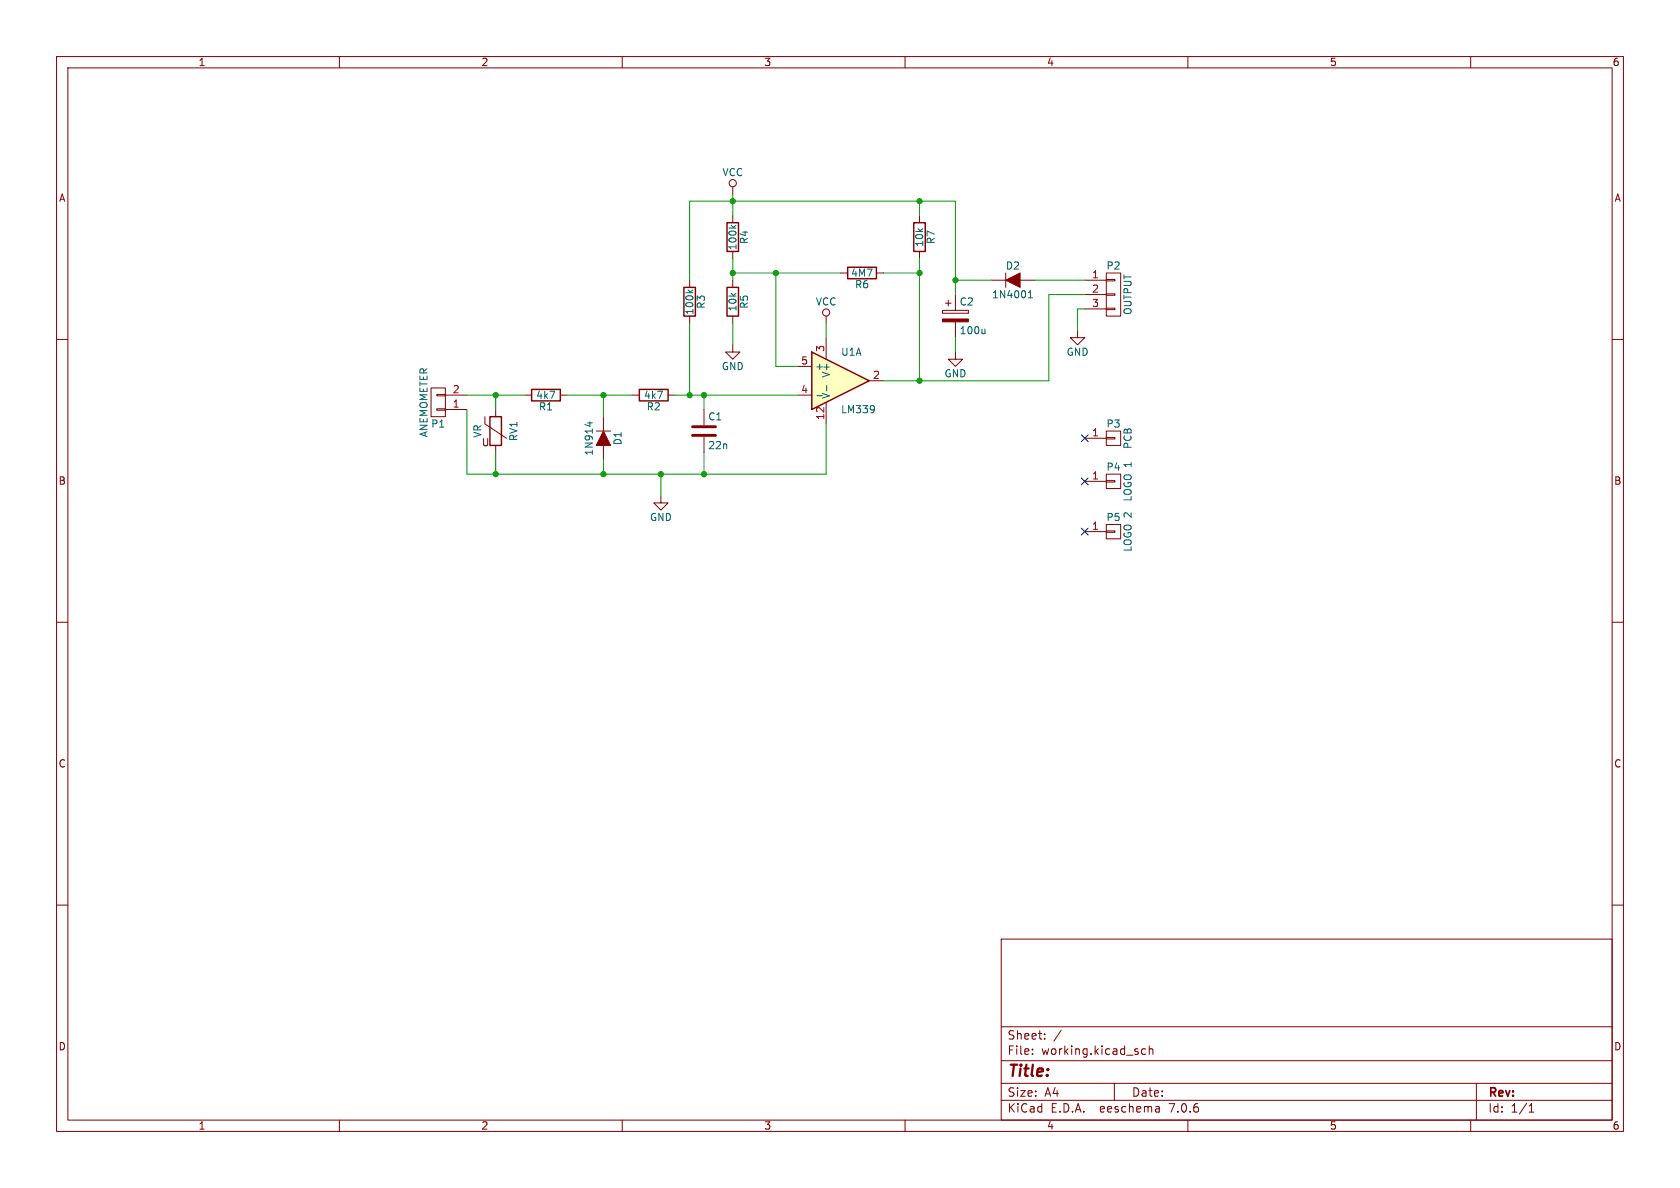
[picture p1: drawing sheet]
(kicad_sch (version 20230121) (generator eeschema)

 (paper "A4")

 (lib_symbols
  (symbol "AnemometerConverter-rescue:C" (pin_numbers hide) (pin_names (offset 0.254)) (in_bom yes) (on_board yes)
   (property "Reference" "C" (at 0.635 2.54 0) (effects (font (size 1.27 1.27)) (justify left)))
   (property "Value" "C" (at 0.635 -2.54 0) (effects (font (size 1.27 1.27)) (justify left)))
   (property "Footprint" "" (at 0.9652 -3.81 0) (effects (font (size 1.27 1.27))))
   (property "Datasheet" "" (at 0 0 0) (effects (font (size 1.27 1.27))))
   (symbol "C_0_1"
    (polyline (pts (xy -2.032 -0.762) (xy 2.032 -0.762)) (stroke (width 0.508) (type solid)) (fill (type none)))
    (polyline (pts (xy -2.032 0.762) (xy 2.032 0.762)) (stroke (width 0.508) (type solid)) (fill (type none))))
   (symbol "C_1_1"
    (pin passive line (at 0 3.81 270) (length 2.794) (name "~" (effects (font (size 1.016 1.016)))) (number "1" (effects (font (size 1.016 1.016)))))
    (pin passive line (at 0 -3.81 90) (length 2.794) (name "~" (effects (font (size 1.016 1.016)))) (number "2" (effects (font (size 1.016 1.016)))))))
  (symbol "AnemometerConverter-rescue:CONN_01X01" (pin_names (offset 1.016) hide) (in_bom yes) (on_board yes)
   (property "Reference" "P" (at 0 2.54 0) (effects (font (size 1.27 1.27))))
   (property "Value" "CONN_01X01" (at 2.54 0 90) (effects (font (size 1.27 1.27))))
   (property "Footprint" "" (at 0 0 0) (effects (font (size 1.27 1.27))))
   (property "Datasheet" "" (at 0 0 0) (effects (font (size 1.27 1.27))))
   (symbol "CONN_01X01_0_1"
    (rectangle (start -1.27 0.127) (end 0.254 -0.127) (stroke (width 0) (type solid)) (fill (type none)))
    (rectangle (start -1.27 1.27) (end 1.27 -1.27) (stroke (width 0) (type solid)) (fill (type none))))
   (symbol "CONN_01X01_1_1"
    (pin passive line (at -5.08 0 0) (length 3.81) (name "P1" (effects (font (size 1.27 1.27)))) (number "1" (effects (font (size 1.27 1.27)))))))
  (symbol "AnemometerConverter-rescue:CONN_01X02" (pin_names (offset 1.016) hide) (in_bom yes) (on_board yes)
   (property "Reference" "P" (at 0 3.81 0) (effects (font (size 1.27 1.27))))
   (property "Value" "CONN_01X02" (at 2.54 0 90) (effects (font (size 1.27 1.27))))
   (property "Footprint" "" (at 0 0 0) (effects (font (size 1.27 1.27))))
   (property "Datasheet" "" (at 0 0 0) (effects (font (size 1.27 1.27))))
   (symbol "CONN_01X02_0_1"
    (rectangle (start -1.27 -1.143) (end 0.254 -1.397) (stroke (width 0) (type solid)) (fill (type none)))
    (rectangle (start -1.27 1.397) (end 0.254 1.143) (stroke (width 0) (type solid)) (fill (type none)))
    (rectangle (start -1.27 2.54) (end 1.27 -2.54) (stroke (width 0) (type solid)) (fill (type none))))
   (symbol "CONN_01X02_1_1"
    (pin passive line (at -5.08 1.27 0) (length 3.81) (name "P1" (effects (font (size 1.27 1.27)))) (number "1" (effects (font (size 1.27 1.27)))))
    (pin passive line (at -5.08 -1.27 0) (length 3.81) (name "P2" (effects (font (size 1.27 1.27)))) (number "2" (effects (font (size 1.27 1.27)))))))
  (symbol "AnemometerConverter-rescue:CONN_01X03" (pin_names (offset 1.016) hide) (in_bom yes) (on_board yes)
   (property "Reference" "P" (at 0 5.08 0) (effects (font (size 1.27 1.27))))
   (property "Value" "CONN_01X03" (at 2.54 0 90) (effects (font (size 1.27 1.27))))
   (property "Footprint" "" (at 0 0 0) (effects (font (size 1.27 1.27))))
   (property "Datasheet" "" (at 0 0 0) (effects (font (size 1.27 1.27))))
   (symbol "CONN_01X03_0_1"
    (rectangle (start -1.27 -2.413) (end 0.254 -2.667) (stroke (width 0) (type solid)) (fill (type none)))
    (rectangle (start -1.27 0.127) (end 0.254 -0.127) (stroke (width 0) (type solid)) (fill (type none)))
    (rectangle (start -1.27 2.667) (end 0.254 2.413) (stroke (width 0) (type solid)) (fill (type none)))
    (rectangle (start -1.27 3.81) (end 1.27 -3.81) (stroke (width 0) (type solid)) (fill (type none))))
   (symbol "CONN_01X03_1_1"
    (pin passive line (at -5.08 2.54 0) (length 3.81) (name "P1" (effects (font (size 1.27 1.27)))) (number "1" (effects (font (size 1.27 1.27)))))
    (pin passive line (at -5.08 0 0) (length 3.81) (name "P2" (effects (font (size 1.27 1.27)))) (number "2" (effects (font (size 1.27 1.27)))))
    (pin passive line (at -5.08 -2.54 0) (length 3.81) (name "P3" (effects (font (size 1.27 1.27)))) (number "3" (effects (font (size 1.27 1.27)))))))
  (symbol "AnemometerConverter-rescue:CP" (pin_numbers hide) (pin_names (offset 0.254)) (in_bom yes) (on_board yes)
   (property "Reference" "C" (at 0.635 2.54 0) (effects (font (size 1.27 1.27)) (justify left)))
   (property "Value" "CP" (at 0.635 -2.54 0) (effects (font (size 1.27 1.27)) (justify left)))
   (property "Footprint" "" (at 0.9652 -3.81 0) (effects (font (size 1.27 1.27))))
   (property "Datasheet" "" (at 0 0 0) (effects (font (size 1.27 1.27))))
   (symbol "CP_0_1"
    (rectangle (start -2.286 0.508) (end -2.286 1.016) (stroke (width 0) (type solid)) (fill (type none)))
    (rectangle (start -2.286 0.508) (end 2.286 0.508) (stroke (width 0) (type solid)) (fill (type none)))
    (polyline (pts (xy -1.778 2.286) (xy -0.762 2.286)) (stroke (width 0) (type solid)) (fill (type none)))
    (polyline (pts (xy -1.27 2.794) (xy -1.27 1.778)) (stroke (width 0) (type solid)) (fill (type none)))
    (rectangle (start 2.286 -0.508) (end -2.286 -1.016) (stroke (width 0) (type solid)) (fill (type outline)))
    (rectangle (start 2.286 1.016) (end -2.286 1.016) (stroke (width 0) (type solid)) (fill (type none)))
    (rectangle (start 2.286 1.016) (end 2.286 0.508) (stroke (width 0) (type solid)) (fill (type none))))
   (symbol "CP_1_1"
    (pin passive line (at 0 3.81 270) (length 2.794) (name "~" (effects (font (size 1.016 1.016)))) (number "1" (effects (font (size 1.016 1.016)))))
    (pin passive line (at 0 -3.81 90) (length 2.794) (name "~" (effects (font (size 1.016 1.016)))) (number "2" (effects (font (size 1.016 1.016)))))))
  (symbol "AnemometerConverter-rescue:D" (pin_numbers hide) (pin_names (offset 1.016) hide) (in_bom yes) (on_board yes)
   (property "Reference" "D" (at 0 2.54 0) (effects (font (size 1.27 1.27))))
   (property "Value" "D" (at 0 -2.54 0) (effects (font (size 1.27 1.27))))
   (property "Footprint" "" (at 0 0 0) (effects (font (size 1.27 1.27))))
   (property "Datasheet" "" (at 0 0 0) (effects (font (size 1.27 1.27))))
   (symbol "D_0_1"
    (polyline (pts (xy -1.27 1.27) (xy -1.27 -1.27)) (stroke (width 0.1524) (type solid)) (fill (type none)))
    (polyline (pts (xy 1.27 1.27) (xy -1.27 0) (xy 1.27 -1.27)) (stroke (width 0) (type solid)) (fill (type outline))))
   (symbol "D_1_1"
    (pin passive line (at -3.81 0 0) (length 2.54) (name "K" (effects (font (size 1.27 1.27)))) (number "1" (effects (font (size 1.27 1.27)))))
    (pin passive line (at 3.81 0 180) (length 2.54) (name "A" (effects (font (size 1.27 1.27)))) (number "2" (effects (font (size 1.27 1.27)))))))
  (symbol "AnemometerConverter-rescue:GND" (power) (pin_names (offset 0)) (in_bom yes) (on_board yes)
   (property "Reference" "#PWR" (at 0 -6.35 0) (effects (font (size 1.27 1.27)) hide))
   (property "Value" "GND" (at 0 -3.81 0) (effects (font (size 1.27 1.27))))
   (property "Footprint" "" (at 0 0 0) (effects (font (size 1.27 1.27))))
   (property "Datasheet" "" (at 0 0 0) (effects (font (size 1.27 1.27))))
   (symbol "GND_0_1"
    (polyline (pts (xy 0 0) (xy 0 -1.27) (xy 1.27 -1.27) (xy 0 -2.54) (xy -1.27 -1.27) (xy 0 -1.27)) (stroke (width 0) (type solid)) (fill (type none))))
   (symbol "GND_1_1"
    (pin power_in line (at 0 0 270) (length 0) hide (name "GND" (effects (font (size 1.27 1.27)))) (number "1" (effects (font (size 1.27 1.27)))))))
  (symbol "AnemometerConverter-rescue:LM339" (in_bom yes) (on_board yes)
   (property "Reference" "U" (at 0 5.08 0) (effects (font (size 1.27 1.27)) (justify left)))
   (property "Value" "LM339" (at 0 -5.08 0) (effects (font (size 1.27 1.27)) (justify left)))
   (property "Footprint" "" (at -1.27 2.54 0) (effects (font (size 1.27 1.27))))
   (property "Datasheet" "" (at 1.27 5.08 0) (effects (font (size 1.27 1.27))))
   (symbol "LM339_0_1"
    (polyline (pts (xy -5.08 5.08) (xy 5.08 0) (xy -5.08 -5.08) (xy -5.08 5.08)) (stroke (width 0.254) (type solid)) (fill (type background)))
    (pin power_in line (at -2.54 -7.62 90) (length 3.81) (name "V-" (effects (font (size 1.27 1.27)))) (number "12" (effects (font (size 1.27 1.27)))))
    (pin power_in line (at -2.54 7.62 270) (length 3.81) (name "V+" (effects (font (size 1.27 1.27)))) (number "3" (effects (font (size 1.27 1.27))))))
   (symbol "LM339_1_1"
    (pin open_collector line (at 7.62 0 180) (length 2.54) (name "~" (effects (font (size 1.27 1.27)))) (number "2" (effects (font (size 1.27 1.27)))))
    (pin input line (at -7.62 -2.54 0) (length 2.54) (name "-" (effects (font (size 1.27 1.27)))) (number "4" (effects (font (size 1.27 1.27)))))
    (pin input line (at -7.62 2.54 0) (length 2.54) (name "+" (effects (font (size 1.27 1.27)))) (number "5" (effects (font (size 1.27 1.27))))))
   (symbol "LM339_2_1"
    (pin open_collector line (at 7.62 0 180) (length 2.54) (name "~" (effects (font (size 1.27 1.27)))) (number "1" (effects (font (size 1.27 1.27)))))
    (pin input line (at -7.62 -2.54 0) (length 2.54) (name "-" (effects (font (size 1.27 1.27)))) (number "6" (effects (font (size 1.27 1.27)))))
    (pin input line (at -7.62 2.54 0) (length 2.54) (name "+" (effects (font (size 1.27 1.27)))) (number "7" (effects (font (size 1.27 1.27))))))
   (symbol "LM339_3_1"
    (pin input line (at -7.62 -2.54 0) (length 2.54) (name "-" (effects (font (size 1.27 1.27)))) (number "10" (effects (font (size 1.27 1.27)))))
    (pin input line (at -7.62 2.54 0) (length 2.54) (name "+" (effects (font (size 1.27 1.27)))) (number "11" (effects (font (size 1.27 1.27)))))
    (pin open_collector line (at 7.62 0 180) (length 2.54) (name "~" (effects (font (size 1.27 1.27)))) (number "13" (effects (font (size 1.27 1.27))))))
   (symbol "LM339_4_1"
    (pin open_collector line (at 7.62 0 180) (length 2.54) (name "~" (effects (font (size 1.27 1.27)))) (number "14" (effects (font (size 1.27 1.27)))))
    (pin input line (at -7.62 -2.54 0) (length 2.54) (name "-" (effects (font (size 1.27 1.27)))) (number "8" (effects (font (size 1.27 1.27)))))
    (pin input line (at -7.62 2.54 0) (length 2.54) (name "+" (effects (font (size 1.27 1.27)))) (number "9" (effects (font (size 1.27 1.27)))))))
  (symbol "AnemometerConverter-rescue:R" (pin_numbers hide) (pin_names (offset 0)) (in_bom yes) (on_board yes)
   (property "Reference" "R" (at 2.032 0 90) (effects (font (size 1.27 1.27))))
   (property "Value" "R" (at 0 0 90) (effects (font (size 1.27 1.27))))
   (property "Footprint" "" (at -1.778 0 90) (effects (font (size 1.27 1.27))))
   (property "Datasheet" "" (at 0 0 0) (effects (font (size 1.27 1.27))))
   (symbol "R_0_1"
    (rectangle (start -1.016 -2.54) (end 1.016 2.54) (stroke (width 0.254) (type solid)) (fill (type none))))
   (symbol "R_1_1"
    (pin passive line (at 0 3.81 270) (length 1.27) (name "~" (effects (font (size 1.27 1.27)))) (number "1" (effects (font (size 1.27 1.27)))))
    (pin passive line (at 0 -3.81 90) (length 1.27) (name "~" (effects (font (size 1.27 1.27)))) (number "2" (effects (font (size 1.27 1.27)))))))
  (symbol "AnemometerConverter-rescue:VCC" (power) (pin_names (offset 0)) (in_bom yes) (on_board yes)
   (property "Reference" "#PWR" (at 0 -3.81 0) (effects (font (size 1.27 1.27)) hide))
   (property "Value" "VCC" (at 0 3.81 0) (effects (font (size 1.27 1.27))))
   (property "Footprint" "" (at 0 0 0) (effects (font (size 1.27 1.27))))
   (property "Datasheet" "" (at 0 0 0) (effects (font (size 1.27 1.27))))
   (symbol "VCC_0_1"
    (polyline (pts (xy 0 0) (xy 0 1.27)) (stroke (width 0) (type solid)) (fill (type none)))
    (circle (center 0 1.905) (radius 0.635) (stroke (width 0) (type solid)) (fill (type none))))
   (symbol "VCC_1_1"
    (pin power_in line (at 0 0 90) (length 0) hide (name "VCC" (effects (font (size 1.27 1.27)))) (number "1" (effects (font (size 1.27 1.27)))))))
  (symbol "AnemometerConverter-rescue:Varistor" (pin_numbers hide) (pin_names (offset 0)) (in_bom yes) (on_board yes)
   (property "Reference" "RV" (at 3.175 0 90) (effects (font (size 1.27 1.27))))
   (property "Value" "Varistor" (at -3.175 0 90) (effects (font (size 1.27 1.27))))
   (property "Footprint" "" (at -1.778 0 90) (effects (font (size 1.27 1.27))))
   (property "Datasheet" "" (at 0 0 0) (effects (font (size 1.27 1.27))))
   (symbol "Varistor_0_0"
    (text "U" (at -1.778 -2.032 0) (effects (font (size 1.27 1.27)))))
   (symbol "Varistor_0_1"
    (rectangle (start -1.016 -2.54) (end 1.016 2.54) (stroke (width 0.254) (type solid)) (fill (type none)))
    (polyline (pts (xy -1.905 2.54) (xy -1.905 1.27) (xy 1.905 -1.27)) (stroke (width 0) (type solid)) (fill (type none))))
   (symbol "Varistor_1_1"
    (pin passive line (at 0 3.81 270) (length 1.27) (name "~" (effects (font (size 1.27 1.27)))) (number "1" (effects (font (size 1.27 1.27)))))
    (pin passive line (at 0 -3.81 90) (length 1.27) (name "~" (effects (font (size 1.27 1.27)))) (number "2" (effects (font (size 1.27 1.27))))))))

 (junction (at 168.91 49.53) (diameter 0) (color 0 0 0 0))
 (junction (at 137.16 48.26) (diameter 0) (color 0 0 0 0))
 (junction (at 106.68 83.82) (diameter 0) (color 0 0 0 0))
 (junction (at 162.56 67.31) (diameter 0) (color 0 0 0 0))
 (junction (at 87.63 69.85) (diameter 0) (color 0 0 0 0))
 (junction (at 124.46 69.85) (diameter 0) (color 0 0 0 0))
 (junction (at 121.92 69.85) (diameter 0) (color 0 0 0 0))
 (junction (at 162.56 35.56) (diameter 0) (color 0 0 0 0))
 (junction (at 129.54 35.56) (diameter 0) (color 0 0 0 0))
 (junction (at 116.84 83.82) (diameter 0) (color 0 0 0 0))
 (junction (at 162.56 48.26) (diameter 0) (color 0 0 0 0))
 (junction (at 87.63 83.82) (diameter 0) (color 0 0 0 0))
 (junction (at 129.54 48.26) (diameter 0) (color 0 0 0 0))
 (junction (at 106.68 69.85) (diameter 0) (color 0 0 0 0))
 (junction (at 124.46 83.82) (diameter 0) (color 0 0 0 0))

 (no_connect (at 191.77 93.98))
 (no_connect (at 191.77 77.47))
 (no_connect (at 191.77 85.09))

 (wire (pts (xy 137.16 48.26) (xy 137.16 64.77)) (stroke (width 0) (type default)))
 (wire (pts (xy 137.16 48.26) (xy 148.59 48.26)) (stroke (width 0) (type default)))
 (wire (pts (xy 168.91 49.53) (xy 168.91 52.07)) (stroke (width 0) (type default)))
 (wire (pts (xy 162.56 48.26) (xy 162.56 67.31)) (stroke (width 0) (type default)))
 (wire (pts (xy 156.21 48.26) (xy 162.56 48.26)) (stroke (width 0) (type default)))
 (wire (pts (xy 182.88 49.53) (xy 191.77 49.53)) (stroke (width 0) (type default)))
 (wire (pts (xy 87.63 80.01) (xy 87.63 83.82)) (stroke (width 0) (type default)))
 (wire (pts (xy 129.54 60.96) (xy 129.54 57.15)) (stroke (width 0) (type default)))
 (wire (pts (xy 168.91 62.23) (xy 168.91 59.69)) (stroke (width 0) (type default)))
 (wire (pts (xy 124.46 72.39) (xy 124.46 69.85)) (stroke (width 0) (type default)))
 (wire (pts (xy 190.5 54.61) (xy 190.5 58.42)) (stroke (width 0) (type default)))
 (wire (pts (xy 162.56 67.31) (xy 185.42 67.31)) (stroke (width 0) (type default)))
 (wire (pts (xy 106.68 83.82) (xy 116.84 83.82)) (stroke (width 0) (type default)))
 (wire (pts (xy 100.33 69.85) (xy 106.68 69.85)) (stroke (width 0) (type default)))
 (wire (pts (xy 137.16 64.77) (xy 140.97 64.77)) (stroke (width 0) (type default)))
 (wire (pts (xy 82.55 83.82) (xy 87.63 83.82)) (stroke (width 0) (type default)))
 (wire (pts (xy 168.91 35.56) (xy 168.91 49.53)) (stroke (width 0) (type default)))
 (wire (pts (xy 175.26 49.53) (xy 168.91 49.53)) (stroke (width 0) (type default)))
 (wire (pts (xy 82.55 69.85) (xy 87.63 69.85)) (stroke (width 0) (type default)))
 (wire (pts (xy 129.54 48.26) (xy 129.54 45.72)) (stroke (width 0) (type default)))
 (wire (pts (xy 129.54 35.56) (xy 162.56 35.56)) (stroke (width 0) (type default)))
 (wire (pts (xy 146.05 83.82) (xy 146.05 74.93)) (stroke (width 0) (type default)))
 (wire (pts (xy 121.92 69.85) (xy 124.46 69.85)) (stroke (width 0) (type default)))
 (wire (pts (xy 129.54 35.56) (xy 129.54 38.1)) (stroke (width 0) (type default)))
 (wire (pts (xy 87.63 69.85) (xy 92.71 69.85)) (stroke (width 0) (type default)))
 (wire (pts (xy 116.84 83.82) (xy 124.46 83.82)) (stroke (width 0) (type default)))
 (wire (pts (xy 185.42 52.07) (xy 191.77 52.07)) (stroke (width 0) (type default)))
 (wire (pts (xy 124.46 83.82) (xy 146.05 83.82)) (stroke (width 0) (type default)))
 (wire (pts (xy 116.84 87.63) (xy 116.84 83.82)) (stroke (width 0) (type default)))
 (wire (pts (xy 191.77 54.61) (xy 190.5 54.61)) (stroke (width 0) (type default)))
 (wire (pts (xy 106.68 73.66) (xy 106.68 69.85)) (stroke (width 0) (type default)))
 (wire (pts (xy 119.38 69.85) (xy 121.92 69.85)) (stroke (width 0) (type default)))
 (wire (pts (xy 106.68 69.85) (xy 111.76 69.85)) (stroke (width 0) (type default)))
 (wire (pts (xy 185.42 67.31) (xy 185.42 52.07)) (stroke (width 0) (type default)))
 (wire (pts (xy 129.54 49.53) (xy 129.54 48.26)) (stroke (width 0) (type default)))
 (wire (pts (xy 129.54 34.29) (xy 129.54 35.56)) (stroke (width 0) (type default)))
 (wire (pts (xy 124.46 80.01) (xy 124.46 83.82)) (stroke (width 0) (type default)))
 (wire (pts (xy 82.55 72.39) (xy 82.55 83.82)) (stroke (width 0) (type default)))
 (wire (pts (xy 129.54 48.26) (xy 137.16 48.26)) (stroke (width 0) (type default)))
 (wire (pts (xy 106.68 81.28) (xy 106.68 83.82)) (stroke (width 0) (type default)))
 (wire (pts (xy 162.56 45.72) (xy 162.56 48.26)) (stroke (width 0) (type default)))
 (wire (pts (xy 156.21 67.31) (xy 162.56 67.31)) (stroke (width 0) (type default)))
 (wire (pts (xy 146.05 59.69) (xy 146.05 57.15)) (stroke (width 0) (type default)))
 (wire (pts (xy 121.92 35.56) (xy 129.54 35.56)) (stroke (width 0) (type default)))
 (wire (pts (xy 87.63 72.39) (xy 87.63 69.85)) (stroke (width 0) (type default)))
 (wire (pts (xy 87.63 83.82) (xy 106.68 83.82)) (stroke (width 0) (type default)))
 (wire (pts (xy 124.46 69.85) (xy 140.97 69.85)) (stroke (width 0) (type default)))
 (wire (pts (xy 162.56 35.56) (xy 168.91 35.56)) (stroke (width 0) (type default)))
 (wire (pts (xy 121.92 57.15) (xy 121.92 69.85)) (stroke (width 0) (type default)))
 (wire (pts (xy 162.56 38.1) (xy 162.56 35.56)) (stroke (width 0) (type default)))
 (wire (pts (xy 121.92 35.56) (xy 121.92 49.53)) (stroke (width 0) (type default)))

 (symbol (lib_id "AnemometerConverter-rescue:R") (at 129.54 41.91 0) (unit 1) (in_bom yes) (on_board yes) (dnp no)
  (property "Reference" "R4" (at 131.572 41.91 90) (effects (font (size 1.27 1.27))))
  (property "Value" "100k" (at 129.54 41.91 90) (effects (font (size 1.27 1.27))))
  (property "Footprint" "REInnovationFootprint:TH_Resistor_1" (at 127.762 41.91 90) (effects (font (size 1.27 1.27)) hide))
  (property "Datasheet" "" (at 129.54 41.91 0) (effects (font (size 1.27 1.27)))) (pin "1") (pin "2"))

 (symbol (lib_id "AnemometerConverter-rescue:R") (at 152.4 48.26 270) (unit 1) (in_bom yes) (on_board yes) (dnp no)
  (property "Reference" "R6" (at 152.4 50.292 90) (effects (font (size 1.27 1.27))))
  (property "Value" "4M7" (at 152.4 48.26 90) (effects (font (size 1.27 1.27))))
  (property "Footprint" "REInnovationFootprint:TH_Resistor_1" (at 152.4 46.482 90) (effects (font (size 1.27 1.27)) hide))
  (property "Datasheet" "" (at 152.4 48.26 0) (effects (font (size 1.27 1.27)))) (pin "1") (pin "2"))

 (symbol (lib_id "AnemometerConverter-rescue:R") (at 115.57 69.85 270) (unit 1) (in_bom yes) (on_board yes) (dnp no)
  (property "Reference" "R2" (at 115.57 71.882 90) (effects (font (size 1.27 1.27))))
  (property "Value" "4k7" (at 115.57 69.85 90) (effects (font (size 1.27 1.27))))
  (property "Footprint" "REInnovationFootprint:TH_Resistor_1" (at 115.57 68.072 90) (effects (font (size 1.27 1.27)) hide))
  (property "Datasheet" "" (at 115.57 69.85 0) (effects (font (size 1.27 1.27)))) (pin "1") (pin "2"))

 (symbol (lib_id "AnemometerConverter-rescue:R") (at 129.54 53.34 0) (unit 1) (in_bom yes) (on_board yes) (dnp no)
  (property "Reference" "R5" (at 131.572 53.34 90) (effects (font (size 1.27 1.27))))
  (property "Value" "10k" (at 129.54 53.34 90) (effects (font (size 1.27 1.27))))
  (property "Footprint" "REInnovationFootprint:TH_Resistor_1" (at 127.762 53.34 90) (effects (font (size 1.27 1.27)) hide))
  (property "Datasheet" "" (at 129.54 53.34 0) (effects (font (size 1.27 1.27)))) (pin "1") (pin "2"))

 (symbol (lib_id "AnemometerConverter-rescue:C") (at 124.46 76.2 0) (unit 1) (in_bom yes) (on_board yes) (dnp no)
  (property "Reference" "C1" (at 125.095 73.66 0) (effects (font (size 1.27 1.27)) (justify left)))
  (property "Value" "22n" (at 125.095 78.74 0) (effects (font (size 1.27 1.27)) (justify left)))
  (property "Footprint" "matts_components:C1_wide_lg_pad" (at 125.4252 80.01 0) (effects (font (size 1.27 1.27)) hide))
  (property "Datasheet" "" (at 124.46 76.2 0) (effects (font (size 1.27 1.27)))) (pin "1") (pin "2"))

 (symbol (lib_id "AnemometerConverter-rescue:CP") (at 168.91 55.88 0) (unit 1) (in_bom yes) (on_board yes) (dnp no)
  (property "Reference" "C2" (at 169.545 53.34 0) (effects (font (size 1.27 1.27)) (justify left)))
  (property "Value" "100u" (at 169.545 58.42 0) (effects (font (size 1.27 1.27)) (justify left)))
  (property "Footprint" "REInnovationFootprint:C_1V7_TH" (at 169.8752 59.69 0) (effects (font (size 1.27 1.27)) hide))
  (property "Datasheet" "" (at 168.91 55.88 0) (effects (font (size 1.27 1.27)))) (pin "1") (pin "2"))

 (symbol (lib_id "AnemometerConverter-rescue:CONN_01X03") (at 196.85 52.07 0) (unit 1) (in_bom yes) (on_board yes) (dnp no)
  (property "Reference" "P2" (at 196.85 46.99 0) (effects (font (size 1.27 1.27))))
  (property "Value" "OUTPUT" (at 199.39 52.07 90) (effects (font (size 1.27 1.27))))
  (property "Footprint" "REInnovationFootprint:SIL-3_screw_terminal" (at 196.85 52.07 0) (effects (font (size 1.27 1.27)) hide))
  (property "Datasheet" "" (at 196.85 52.07 0) (effects (font (size 1.27 1.27)))) (pin "1") (pin "2") (pin "3"))

 (symbol (lib_id "AnemometerConverter-rescue:CONN_01X02") (at 77.47 71.12 180) (unit 1) (in_bom yes) (on_board yes) (dnp no)
  (property "Reference" "P1" (at 77.47 74.93 0) (effects (font (size 1.27 1.27))))
  (property "Value" "ANEMOMETER" (at 74.93 71.12 90) (effects (font (size 1.27 1.27))))
  (property "Footprint" "REInnovationFootprint:SIL-2_screw_terminal" (at 77.47 71.12 0) (effects (font (size 1.27 1.27)) hide))
  (property "Datasheet" "" (at 77.47 71.12 0) (effects (font (size 1.27 1.27)))) (pin "1") (pin "2"))

 (symbol (lib_id "AnemometerConverter-rescue:D") (at 179.07 49.53 0) (unit 1) (in_bom yes) (on_board yes) (dnp no)
  (property "Reference" "D2" (at 179.07 46.99 0) (effects (font (size 1.27 1.27))))
  (property "Value" "1N4001" (at 179.07 52.07 0) (effects (font (size 1.27 1.27))))
  (property "Footprint" "REInnovationFootprint:TH_Diode_1" (at 179.07 49.53 0) (effects (font (size 1.27 1.27)) hide))
  (property "Datasheet" "" (at 179.07 49.53 0) (effects (font (size 1.27 1.27)))) (pin "1") (pin "2"))

 (symbol (lib_id "AnemometerConverter-rescue:LM339") (at 148.59 67.31 0) (unit 1) (in_bom yes) (on_board yes) (dnp no)
  (property "Reference" "U1" (at 148.59 62.23 0) (effects (font (size 1.27 1.27)) (justify left)))
  (property "Value" "LM339" (at 148.59 72.39 0) (effects (font (size 1.27 1.27)) (justify left)))
  (property "Footprint" "REInnovationFootprint:DIP-14__300_ELL_lg_pad" (at 147.32 64.77 0) (effects (font (size 1.27 1.27)) hide))
  (property "Datasheet" "https://www.onsemi.com/pub/Collateral/LM339-D.PDF" (at 149.86 62.23 0) (effects (font (size 1.27 1.27)) hide))
  (property "Description" "~" (at 148.59 67.31 0) (effects (font (size 1.524 1.524)) hide))
  (property "Notes" "~" (at 148.59 67.31 0) (effects (font (size 1.524 1.524)) hide))
  (property "Manufacturer" "~" (at 148.59 67.31 0) (effects (font (size 1.524 1.524)) hide))
  (property "Manufacturer Part No" "~" (at 148.59 67.31 0) (effects (font (size 1.524 1.524)) hide))
  (property "Supplier 1" "~" (at 148.59 67.31 0) (effects (font (size 1.524 1.524)) hide))
  (property "Supplier 1 Part No" "~" (at 148.59 67.31 0) (effects (font (size 1.524 1.524)) hide))
  (property "Supplier 2" "~" (at 148.59 67.31 0) (effects (font (size 1.524 1.524)) hide))
  (property "Supplier 2 Part No" "~" (at 148.59 67.31 0) (effects (font (size 1.524 1.524)) hide))
  (property "Cost" "~" (at 148.59 67.31 0) (effects (font (size 1.524 1.524)) hide)) (pin "12") (pin "3") (pin "2") (pin "4") (pin "5") (pin "1") (pin "6") (pin "7") (pin "10") (pin "11") (pin "13") (pin "14") (pin "8") (pin "9"))

 (symbol (lib_id "AnemometerConverter-rescue:VCC") (at 146.05 57.15 0) (unit 1) (in_bom yes) (on_board yes) (dnp no)
  (property "Reference" "#PWR01" (at 146.05 60.96 0) (effects (font (size 1.27 1.27)) hide))
  (property "Value" "VCC" (at 146.05 53.34 0) (effects (font (size 1.27 1.27))))
  (property "Footprint" "" (at 146.05 57.15 0) (effects (font (size 1.27 1.27))))
  (property "Datasheet" "" (at 146.05 57.15 0) (effects (font (size 1.27 1.27)))) (pin "1"))

 (symbol (lib_id "AnemometerConverter-rescue:D") (at 106.68 77.47 270) (unit 1) (in_bom yes) (on_board yes) (dnp no)
  (property "Reference" "D1" (at 109.22 77.47 0) (effects (font (size 1.27 1.27))))
  (property "Value" "1N914" (at 104.14 77.47 0) (effects (font (size 1.27 1.27))))
  (property "Footprint" "REInnovationFootprint:TH_Diode_1" (at 106.68 77.47 0) (effects (font (size 1.27 1.27)) hide))
  (property "Datasheet" "" (at 106.68 77.47 0) (effects (font (size 1.27 1.27)))) (pin "1") (pin "2"))

 (symbol (lib_id "AnemometerConverter-rescue:GND") (at 116.84 87.63 0) (unit 1) (in_bom yes) (on_board yes) (dnp no)
  (property "Reference" "#PWR02" (at 116.84 93.98 0) (effects (font (size 1.27 1.27)) hide))
  (property "Value" "GND" (at 116.84 91.44 0) (effects (font (size 1.27 1.27))))
  (property "Footprint" "" (at 116.84 87.63 0) (effects (font (size 1.27 1.27))))
  (property "Datasheet" "" (at 116.84 87.63 0) (effects (font (size 1.27 1.27)))) (pin "1"))

 (symbol (lib_id "AnemometerConverter-rescue:GND") (at 190.5 58.42 0) (unit 1) (in_bom yes) (on_board yes) (dnp no)
  (property "Reference" "#PWR03" (at 190.5 64.77 0) (effects (font (size 1.27 1.27)) hide))
  (property "Value" "GND" (at 190.5 62.23 0) (effects (font (size 1.27 1.27))))
  (property "Footprint" "" (at 190.5 58.42 0) (effects (font (size 1.27 1.27))))
  (property "Datasheet" "" (at 190.5 58.42 0) (effects (font (size 1.27 1.27)))) (pin "1"))

 (symbol (lib_id "AnemometerConverter-rescue:R") (at 96.52 69.85 270) (unit 1) (in_bom yes) (on_board yes) (dnp no)
  (property "Reference" "R1" (at 96.52 71.882 90) (effects (font (size 1.27 1.27))))
  (property "Value" "4k7" (at 96.52 69.85 90) (effects (font (size 1.27 1.27))))
  (property "Footprint" "REInnovationFootprint:TH_Resistor_1" (at 96.52 68.072 90) (effects (font (size 1.27 1.27)) hide))
  (property "Datasheet" "" (at 96.52 69.85 0) (effects (font (size 1.27 1.27)))) (pin "1") (pin "2"))

 (symbol (lib_id "AnemometerConverter-rescue:GND") (at 168.91 62.23 0) (unit 1) (in_bom yes) (on_board yes) (dnp no)
  (property "Reference" "#PWR04" (at 168.91 68.58 0) (effects (font (size 1.27 1.27)) hide))
  (property "Value" "GND" (at 168.91 66.04 0) (effects (font (size 1.27 1.27))))
  (property "Footprint" "" (at 168.91 62.23 0) (effects (font (size 1.27 1.27))))
  (property "Datasheet" "" (at 168.91 62.23 0) (effects (font (size 1.27 1.27)))) (pin "1"))

 (symbol (lib_id "AnemometerConverter-rescue:GND") (at 129.54 60.96 0) (unit 1) (in_bom yes) (on_board yes) (dnp no)
  (property "Reference" "#PWR05" (at 129.54 67.31 0) (effects (font (size 1.27 1.27)) hide))
  (property "Value" "GND" (at 129.54 64.77 0) (effects (font (size 1.27 1.27))))
  (property "Footprint" "" (at 129.54 60.96 0) (effects (font (size 1.27 1.27))))
  (property "Datasheet" "" (at 129.54 60.96 0) (effects (font (size 1.27 1.27)))) (pin "1"))

 (symbol (lib_id "AnemometerConverter-rescue:R") (at 121.92 53.34 0) (unit 1) (in_bom yes) (on_board yes) (dnp no)
  (property "Reference" "R3" (at 123.952 53.34 90) (effects (font (size 1.27 1.27))))
  (property "Value" "100k" (at 121.92 53.34 90) (effects (font (size 1.27 1.27))))
  (property "Footprint" "REInnovationFootprint:TH_Resistor_1" (at 120.142 53.34 90) (effects (font (size 1.27 1.27)) hide))
  (property "Datasheet" "" (at 121.92 53.34 0) (effects (font (size 1.27 1.27)))) (pin "1") (pin "2"))

 (symbol (lib_id "AnemometerConverter-rescue:VCC") (at 129.54 34.29 0) (unit 1) (in_bom yes) (on_board yes) (dnp no)
  (property "Reference" "#PWR06" (at 129.54 38.1 0) (effects (font (size 1.27 1.27)) hide))
  (property "Value" "VCC" (at 129.54 30.48 0) (effects (font (size 1.27 1.27))))
  (property "Footprint" "" (at 129.54 34.29 0) (effects (font (size 1.27 1.27))))
  (property "Datasheet" "" (at 129.54 34.29 0) (effects (font (size 1.27 1.27)))) (pin "1"))

 (symbol (lib_id "AnemometerConverter-rescue:CONN_01X01") (at 196.85 77.47 0) (unit 1) (in_bom yes) (on_board yes) (dnp no)
  (property "Reference" "P3" (at 196.85 74.93 0) (effects (font (size 1.27 1.27))))
  (property "Value" "PCB" (at 199.39 77.47 90) (effects (font (size 1.27 1.27))))
  (property "Footprint" "" (at 196.85 77.47 0) (effects (font (size 1.27 1.27)) hide))
  (property "Datasheet" "" (at 196.85 77.47 0) (effects (font (size 1.27 1.27)))) (pin "1"))

 (symbol (lib_id "AnemometerConverter-rescue:CONN_01X01") (at 196.85 85.09 0) (unit 1) (in_bom yes) (on_board yes) (dnp no)
  (property "Reference" "P4" (at 196.85 82.55 0) (effects (font (size 1.27 1.27))))
  (property "Value" "LOGO 1" (at 199.39 85.09 90) (effects (font (size 1.27 1.27))))
  (property "Footprint" "" (at 196.85 85.09 0) (effects (font (size 1.27 1.27)) hide))
  (property "Datasheet" "" (at 196.85 85.09 0) (effects (font (size 1.27 1.27)))) (pin "1"))

 (symbol (lib_id "AnemometerConverter-rescue:CONN_01X01") (at 196.85 93.98 0) (unit 1) (in_bom yes) (on_board yes) (dnp no)
  (property "Reference" "P5" (at 196.85 91.44 0) (effects (font (size 1.27 1.27))))
  (property "Value" "LOGO 2" (at 199.39 93.98 90) (effects (font (size 1.27 1.27))))
  (property "Footprint" "" (at 196.85 93.98 0) (effects (font (size 1.27 1.27)) hide))
  (property "Datasheet" "" (at 196.85 93.98 0) (effects (font (size 1.27 1.27)))) (pin "1"))

 (symbol (lib_id "AnemometerConverter-rescue:Varistor") (at 87.63 76.2 0) (unit 1) (in_bom yes) (on_board yes) (dnp no)
  (property "Reference" "RV1" (at 90.805 76.2 90) (effects (font (size 1.27 1.27))))
  (property "Value" "VR" (at 84.455 76.2 90) (effects (font (size 1.27 1.27))))
  (property "Footprint" "REInnovationFootprint:TH_MC36188_FUSE" (at 85.852 76.2 90) (effects (font (size 1.27 1.27)) hide))
  (property "Datasheet" "" (at 87.63 76.2 0) (effects (font (size 1.27 1.27)))) (pin "1") (pin "2"))

 (symbol (lib_id "AnemometerConverter-rescue:R") (at 162.56 41.91 0) (unit 1) (in_bom yes) (on_board yes) (dnp no)
  (property "Reference" "R7" (at 164.592 41.91 90) (effects (font (size 1.27 1.27))))
  (property "Value" "10k" (at 162.56 41.91 90) (effects (font (size 1.27 1.27))))
  (property "Footprint" "REInnovationFootprint:TH_Resistor_1" (at 160.782 41.91 90) (effects (font (size 1.27 1.27)) hide))
  (property "Datasheet" "" (at 162.56 41.91 0) (effects (font (size 1.27 1.27)))) (pin "1") (pin "2"))

 (sheet_instances (path "" (page "1"))))
